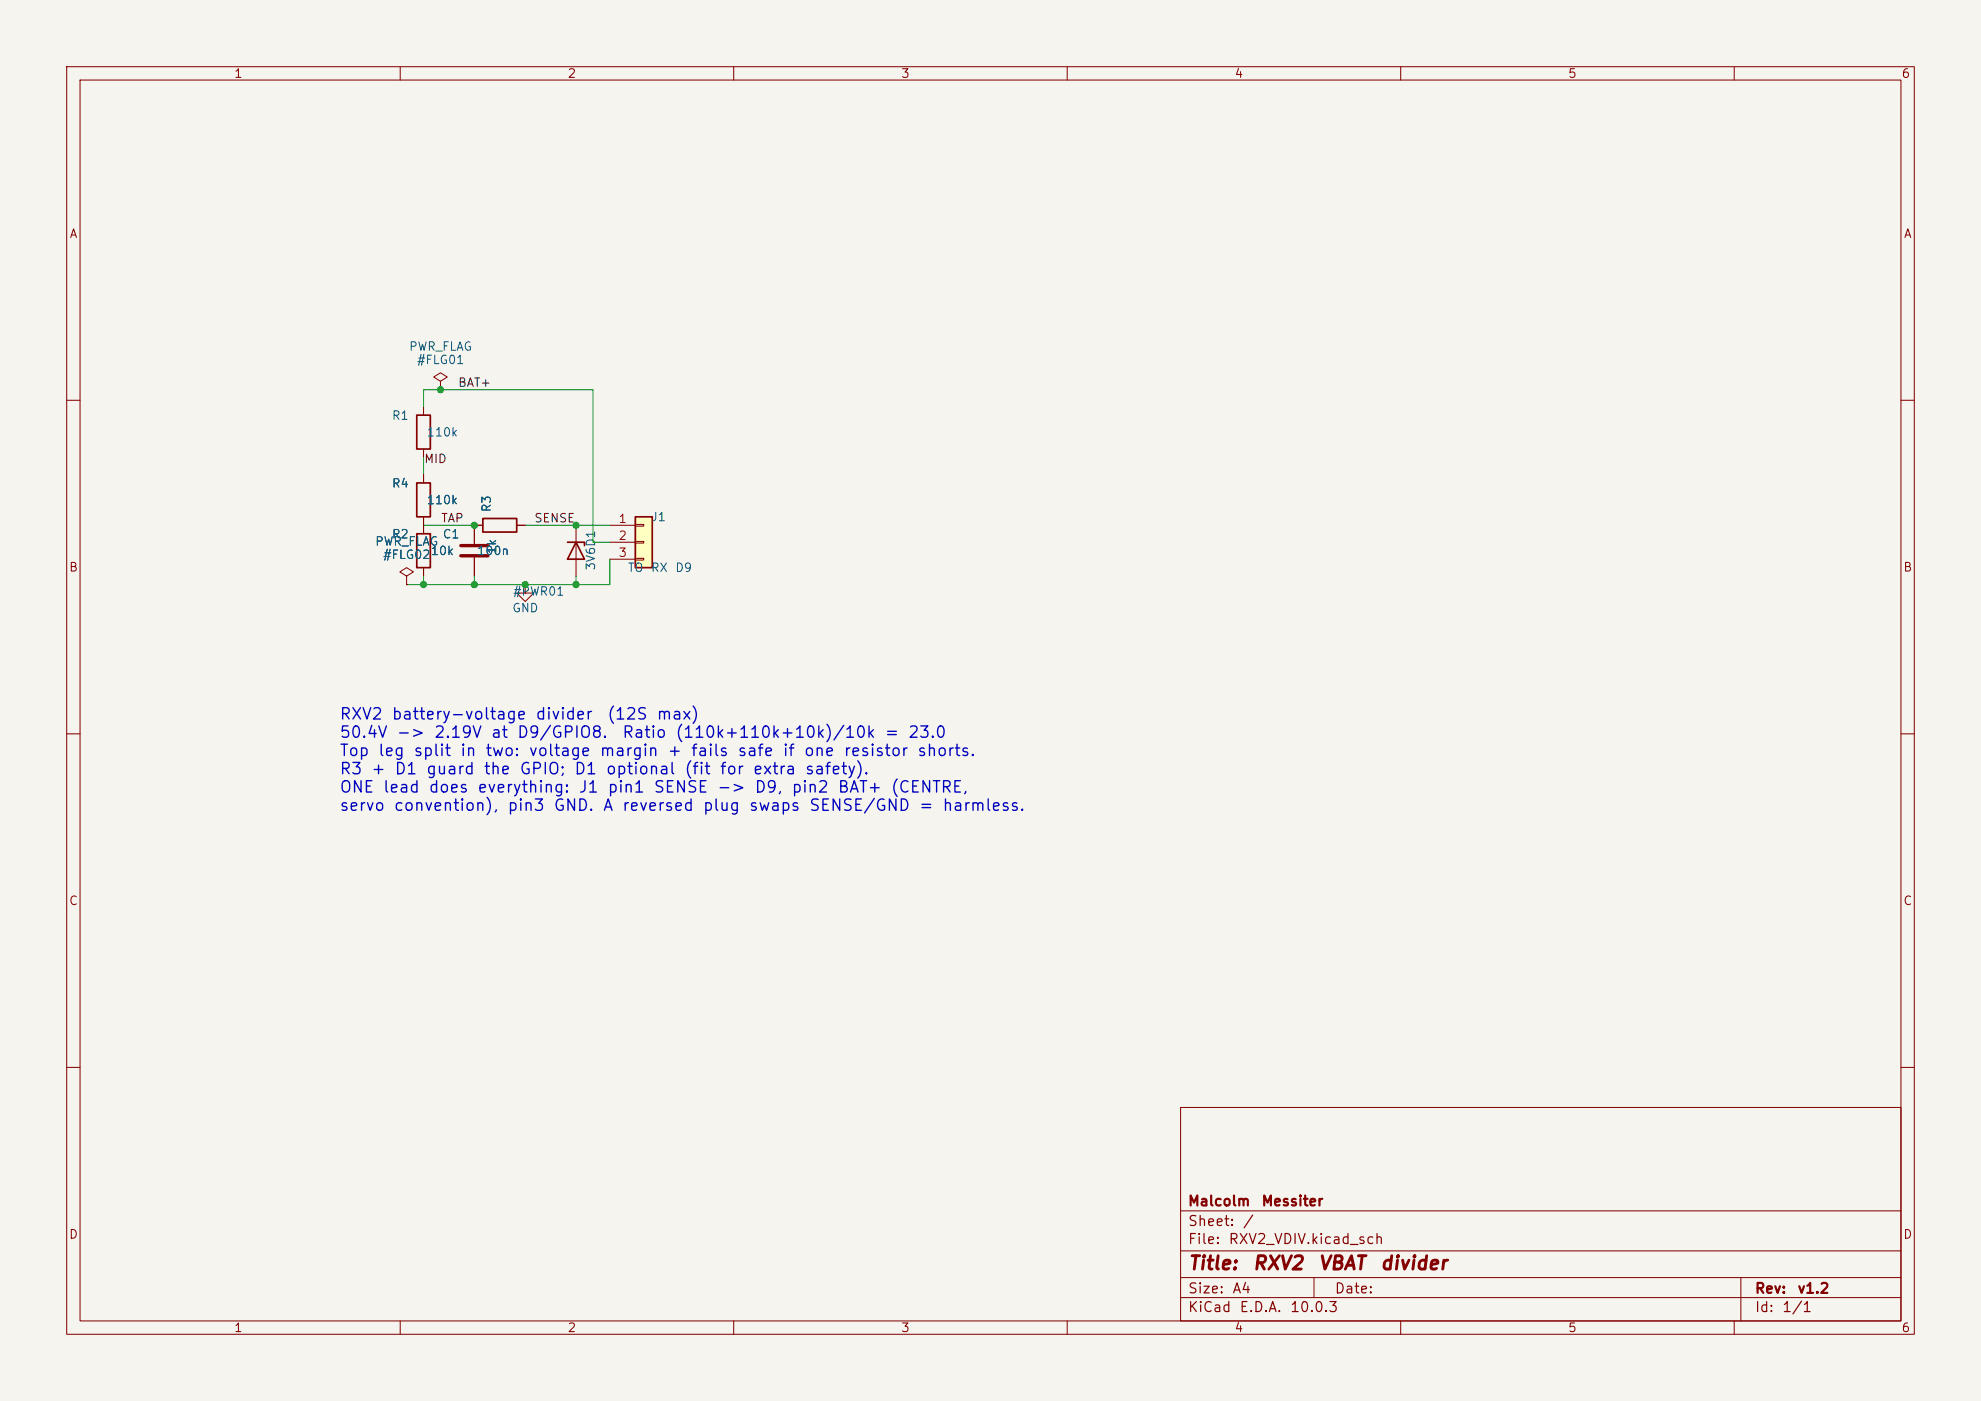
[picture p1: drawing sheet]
<svg xmlns="http://www.w3.org/2000/svg" width="297mm" height="210mm" viewBox="0 0 297 210" stroke-linecap="round" stroke-linejoin="round" font-family="sans-serif">
<path d="M0 0h297v210h-297z" fill="#f5f4ef" stroke="#f5f4ef" stroke-width=".15"/>
<g fill="none" stroke="#840000" stroke-width=".15">
<path d="M10 10h277v190h-277zM12 12h273v186h-273zM60 10v2M110 10v2M160 10v2M210 10v2M260 10v2M10 60h2M285 60h2M10 110h2M285 110h2M10 160h2"/>
<path d="M177 166h108v32h-108zM285 160h2M60 198v2M110 198v2M160 198v2M177 194.5h108M177 191.5h108M177 187.5h108M177 181.5h108M197 191.5v3M210 198v2M260 198v2"/>
<path d="M261 191.5v6.5"/>
</g>
<path d="M95.2 77.5h2.6v7.6h-2.6z" fill="#ffffc2"/>
<path d="M62.5 72.4h2v5.1h-2zM62.5 62.2h2v5.1h-2zM72.4 77.7h5.1v2.1h-5.1zM95.2 77.5h2.6v7.6h-2.6zM62.5 80h2v5.1h-2zM85.1 81.3h2.5v.5M86.4 81.3l1.2 2.5h-2.5z" fill="none" stroke="#840000" stroke-width=".25"/>
<g fill="none" stroke="#840000" stroke-width=".15">
<path d="M66 57.2l1.1-.7-1.1-.6-1 .6 1 .7v1.2M66 58.4h.1M63.5 61v1.2M63.5 67.3v1.3M63.5 71.1v1.3M63.5 77.5v2.5M72.4 78.7h-1.3v2.8M77.5 78.7h1.2M86.4 78.7v7.7M91.4 78.7h3.8M95.2 78.6h1.3v.3h-1.3zM61 86.4l1-.7-1-.6-1.1 .6 1.1 .7v1.2"/>
<path d="M61 87.6h.1M63.5 85.1v1.3M71.1 83.6v2.8M78.7 87.6v1.3h1.3l-1.3 1.3-1.2-1.3h1.2M78.7 87.6h.1M91.4 81.3h3.8M91.4 83.8h3.8M95.2 81.2h1.3v.2h-1.3zM95.2 83.7h1.3v.2h-1.3z"/>
</g>
<path d="M69.1 83.3h4.1M69.1 81.8h4.1" fill="none" stroke="#840000" stroke-width=".51"/>
<path d="M63.5 78.7h7.6M63.5 61v-2.6h25.4v22.9h2.5M63.5 68.6v2.5M71.1 78.7h.1M78.7 78.7h12.7M63.5 86.4v1.2M71.1 86.4v1.2M86.4 86.4v1.2M91.4 83.8v3.8h-30.4" fill="none" stroke="#009600" stroke-width=".15"/>
<g fill="#009600" stroke="#009600" stroke-width=".15">
<circle cx="71.1" cy="78.7" r=".46"/>
<circle cx="71.1" cy="87.6" r=".46"/>
<circle cx="78.7" cy="87.6" r=".46"/>
<circle cx="66" cy="58.4" r=".46"/>
<circle cx="86.4" cy="78.7" r=".46"/>
<circle cx="63.5" cy="87.6" r=".46"/>
<circle cx="86.4" cy="87.6" r=".46"/>
</g>
<g font-size="2" fill="#840000">
<text x="178" y="190.8">Title:</text>
<text x="187.7" y="190.8">RXV2</text>
<text x="197.5" y="190.8">VBAT</text>
<text x="206.8" y="190.8">divider</text>
</g>
<g font-size="1.7" fill="#0000c2">
<text x="50.8" y="108.3">RXV2 battery-voltage divider</text>
<text x="50.8" y="111">50.4V -&gt; 2.19V at D9/GPIO8.</text>
<text x="50.8" y="113.8">Top leg split in two: voltage margin + fails safe if one resistor shorts.</text>
<text x="90.9" y="108.3">(12S max)</text>
<text x="93.2" y="111">Ratio (110k+110k+10k)/10k = 23.0</text>
<text x="50.8" y="116.5">R3 + D1 guard the GPIO; D1 optional (fit for extra safety).</text>
<text x="50.8" y="119.2">ONE lead does everything: J1 pin1 SENSE -&gt; D9, pin2 BAT+ (CENTRE,</text>
<text x="50.8" y="122">servo convention), pin3 GND. A reversed plug swaps SENSE/GND = harmless.</text>
</g>
<g font-size="1.5" fill="#840000">
<text x="178" y="184.2">Sheet:</text>
<text x="178" y="181.2">Malcolm</text>
<text x="186.2" y="184.2">/</text>
<text x="189" y="181.2">Messiter</text>
<text x="178" y="186.9">File:</text>
<text x="184.1" y="186.9">RXV2_VDIV.kicad_sch</text>
<text x="178" y="197.1">KiCad</text>
<text x="178" y="194.3">Size:</text>
<text x="184.7" y="194.3">A4</text>
<text x="185.7" y="197.1">E.D.A.</text>
<text x="193.3" y="197.1">10.0.3</text>
<text x="200" y="194.3">Date:</text>
<text x="263" y="194.3">Rev:</text>
<text x="263" y="197.1">Id:</text>
<text x="267.1" y="197.1">1/1</text>
<text x="269.4" y="194.3">v1.2</text>
</g>
<g font-size="1.3" fill="#840000">
<text x="35" y="12">1</text>
<text x="85" y="12">2</text>
<text x="135" y="12">3</text>
<text x="185" y="12">4</text>
<text x="235" y="12">5</text>
<text x="285" y="12">6</text>
<text x="10.3" y="36">A</text>
<text x="285.3" y="36">A</text>
<text x="10.3" y="86">B</text>
<text x="285.3" y="86">B</text>
<text x="10.3" y="136">C</text>
<text x="285.3" y="136">C</text>
<text x="10.3" y="186">D</text>
<text x="285.3" y="186">D</text>
<text x="35" y="200">1</text>
<text x="85" y="200">2</text>
<text x="135" y="200">3</text>
<text x="185" y="200">4</text>
<text x="235" y="200">5</text>
<text x="285" y="200">6</text>
</g>
<g font-size="1.3" fill="#006464">
<text x="61.2" y="52.9">PWR_FLAG</text>
<text x="62.4" y="54.9">#FLG01</text>
<text x="58.7" y="63.2">R1</text>
<text x="63.9" y="65.7">110k</text>
<text x="58.7" y="73.4">R4</text>
<text x="63.9" y="75.9">110k</text>
<text x="73.9" y="76.9" transform="rotate(-90 73.9 76.9)">R3</text>
<text x="56.1" y="82.1">PWR_FLAG</text>
<text x="58.7" y="81">R2</text>
<text x="64.5" y="83.5">10k</text>
<text x="66.3" y="81">C1</text>
<text x="71.4" y="83.5">100n</text>
<text x="74.7" y="83.2" transform="rotate(-90 74.7 83.2)">1k</text>
<text x="97.5" y="78.5">J1</text>
<text x="57.3" y="84.1">#FLG02</text>
<text x="76.8" y="89.6">#PWR01</text>
<text x="89.5" y="85.6" transform="rotate(-90 89.5 85.6)">3V6D1</text>
<text x="94" y="86.1">TO</text>
<text x="97.5" y="86.1">RX</text>
<text x="101.1" y="86.1">D9</text>
<text x="76.7" y="92.1">GND</text>
</g>
<g font-size="1.3" fill="#0f0f0f">
<text x="68.6" y="58.3">BAT+</text>
<text x="63.5" y="69.7">MID</text>
<text x="66" y="78.6">TAP</text>
<text x="80" y="78.6">SENSE</text>
</g>
<g font-size="1.3" fill="#a90000">
<text x="92.6" y="78.7">1</text>
<text x="92.6" y="81.3">2</text>
<text x="92.6" y="83.8">3</text>
</g>
</svg>
